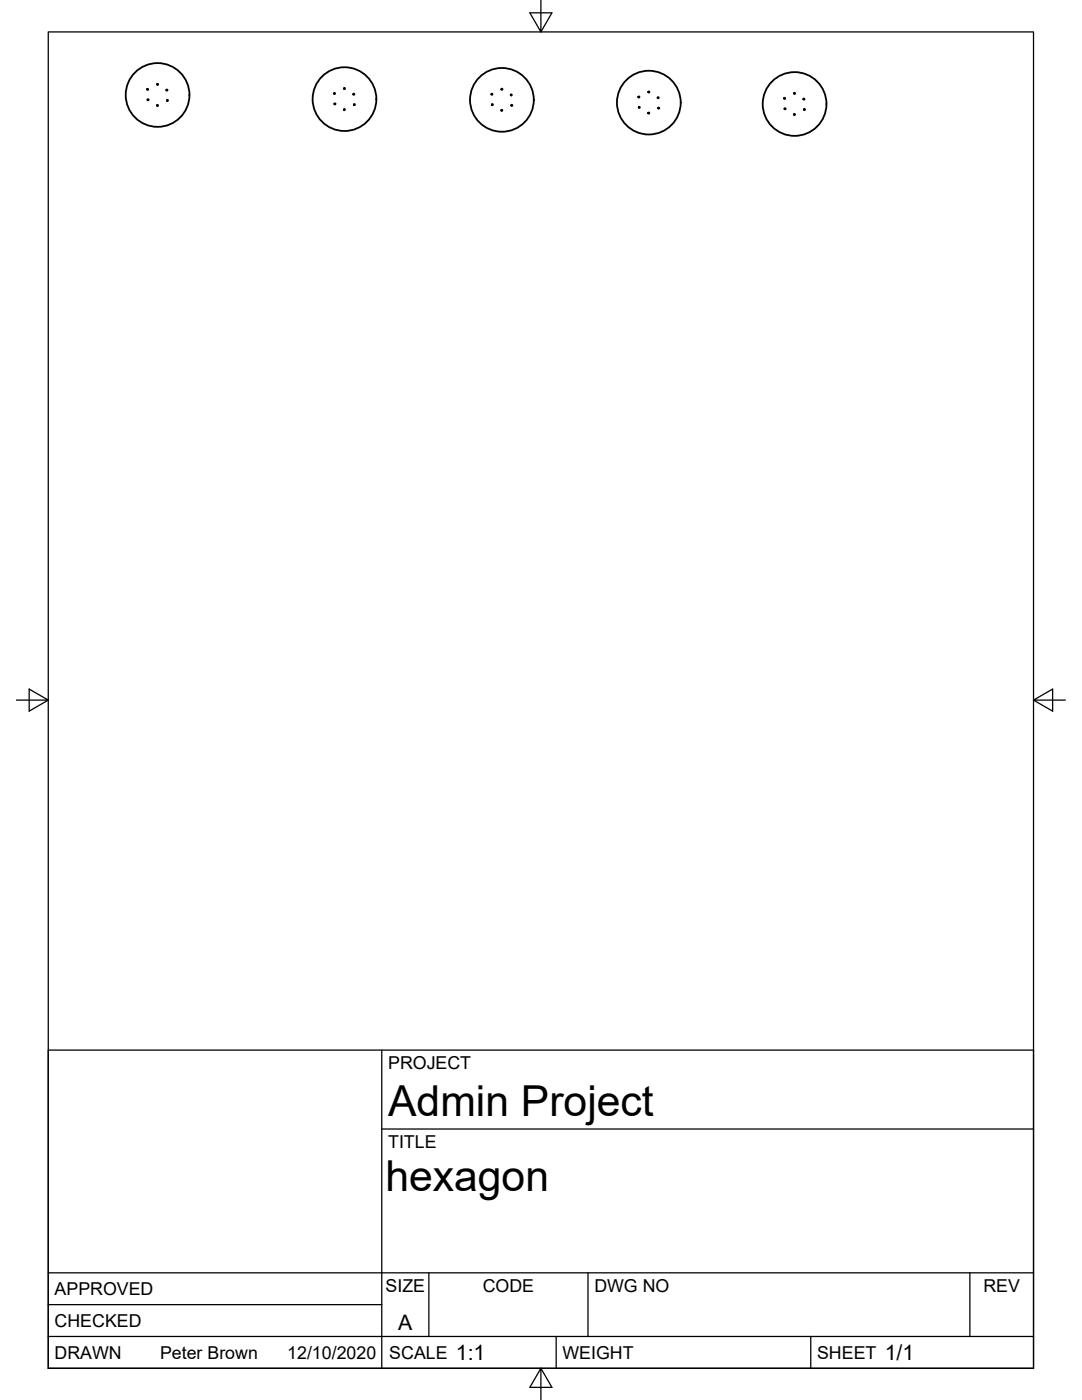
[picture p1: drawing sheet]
<svg xmlns="http://www.w3.org/2000/svg" width="216mm" height="279mm" viewBox="0 0 216 279" stroke-linecap="round" stroke-linejoin="round" font-family="sans-serif">
<!-- layer: Visible -->
<g fill="none" stroke="#000" stroke-width=".36">
<circle cx="29.5" cy="17.8" r=".12"/>
<circle cx="29.5" cy="19.9" r=".12"/>
<circle cx="31.4" cy="19" r="6.4"/>
<circle cx="31.4" cy="16.8" r=".12"/>
<circle cx="33.3" cy="18" r=".12"/>
<circle cx="66.7" cy="18.7" r=".12"/>
<circle cx="68.7" cy="19.8" r="6.4"/>
<circle cx="68.7" cy="17.7" r=".12"/>
<circle cx="70.6" cy="18.8" r=".12"/>
<circle cx="98.2" cy="18.8" r=".12"/>
<circle cx="100.1" cy="19.9" r="6.4"/>
<circle cx="100.2" cy="17.8" r=".12"/>
<circle cx="102" cy="19" r=".12"/>
<circle cx="127.5" cy="19.4" r=".12"/>
<circle cx="129.5" cy="18.4" r=".12"/>
<circle cx="131.3" cy="19.5" r=".12"/>
<circle cx="156.6" cy="19.6" r=".12"/>
<circle cx="158.5" cy="18.6" r=".12"/>
<circle cx="160.4" cy="19.8" r=".12"/>
<circle cx="31.4" cy="21.1" r=".12"/>
<circle cx="33.4" cy="20.1" r=".12"/>
<circle cx="66.8" cy="20.7" r=".12"/>
<circle cx="68.7" cy="21.9" r=".12"/>
<circle cx="70.7" cy="20.9" r=".12"/>
<circle cx="98.2" cy="20.9" r=".12"/>
<circle cx="100.1" cy="22" r=".12"/>
<circle cx="102.1" cy="21" r=".12"/>
<circle cx="127.6" cy="21.4" r=".12"/>
<circle cx="129.4" cy="22.6" r=".12"/>
<circle cx="129.5" cy="20.5" r="6.4"/>
<circle cx="131.4" cy="21.6" r=".12"/>
<circle cx="156.6" cy="21.7" r=".12"/>
<circle cx="158.5" cy="22.8" r=".12"/>
<circle cx="158.5" cy="20.8" r="6.4"/>
<circle cx="160.5" cy="21.9" r=".12"/>
</g>
<!-- layer: Border -->
<path d="M9.6 6.4h196.6v266.7h-196.6zM107.9 0v6.4l-2.2-3.8h4.4l-2.2 3.8M3.3 139.7h6.3l-3.8-2.2v4.4l3.8-2.2M206.2 139.7l3.8 2.2v-4.4l-3.8 2.2h6.4M107.9 273.1l2.2 3.8h-4.4l2.2-3.8v6.3" fill="none" stroke="#000" stroke-width=".25"/>
<!-- layer: Titleblock -->
<path d="M9.6 209.6h196.6v63.5h-196.6zM76.2 209.6v63.5M76.2 225.3h130M9.6 254h196.6M85.6 254v12.7M117.3 254v12.7M193.5 254v12.7M9.6 266.7h196.6M9.6 260.4h66.6M111 266.7v6.4M161.8 266.7v6.4" fill="none" stroke="#000" stroke-width=".25"/>
<g font-size="8.5">
<text x="77.4" y="222.8">Admin Project</text>
<text x="76.9" y="237.8">hexagon</text>
</g>
<g font-size="4.3">
<text x="79.5" y="265.5">A</text>
<text x="91" y="271.4">1:1</text>
<text x="176.6" y="271.4">1/1</text>
</g>
<g font-size="3.5">
<text x="77.4" y="213.4">PROJECT</text>
<text x="77.4" y="229.1">TITLE</text>
<text x="76.9" y="257.8">SIZE</text>
<text x="96.3" y="257.8">CODE</text>
<text x="118.6" y="257.8">DWG NO</text>
<text x="196.2" y="257.8">REV</text>
<text x="10.9" y="258.5">APPROVED</text>
<text x="10.9" y="264.8">CHECKED</text>
<text x="10.9" y="271.2">DRAWN</text>
<text x="31.9" y="271.1">Peter Brown</text>
<text x="57.3" y="271.2">12/10/2020</text>
<text x="77.7" y="271.2">SCALE</text>
<text x="112.2" y="271.2">WEIGHT</text>
<text x="163" y="271.2">SHEET</text>
</g>
</svg>
